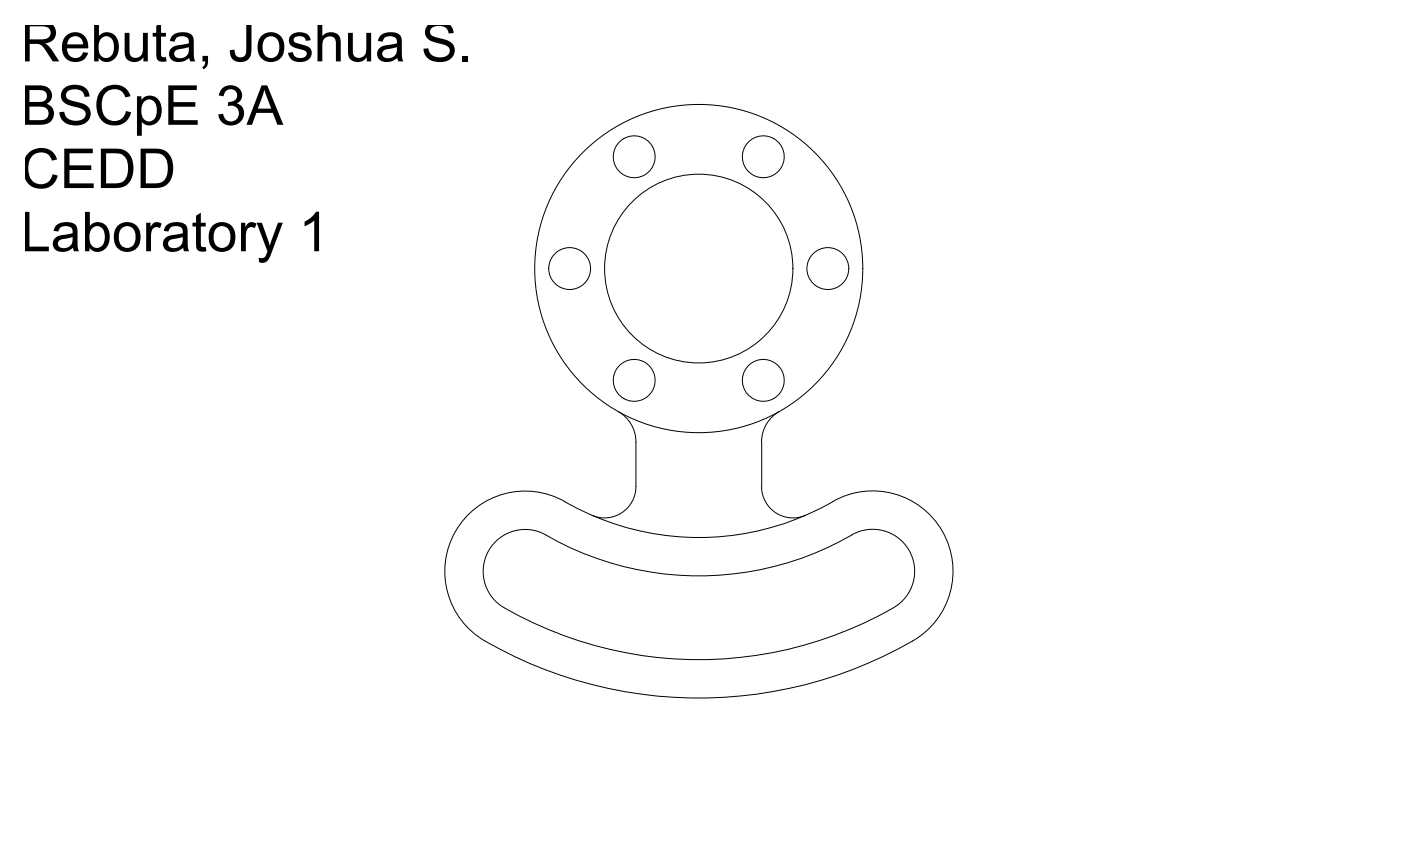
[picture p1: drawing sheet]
<svg xmlns="http://www.w3.org/2000/svg" width="356mm" height="216mm" viewBox="0 0 356 216" stroke-linecap="round" stroke-linejoin="round" font-family="sans-serif">
<!-- layer: 0 -->
<g fill="none" stroke="#000" stroke-width=".25">
<path d="M156.9 104.4a8.9 8.9 0 0 1 4.5 7.7v11.3a8 8 0 0 1-11.1 7.3M193.3 112.1v11.3M197.8 104.4a8.9 8.9 0 0 0-4.5 7.7M138.6 135.7a10.6 10.6 0 0 0-14.6 4 10.6 10.6 0 0 0 4 14.5 99.3 99.3 0 0 0 98.8 0M143.4 127.3a20.4 20.4 0 0 0-27.8 7.5 20.4 20.4 0 0 0 7.5 27.9M193.3 123.4a8 8 0 0 0 11.1 7.3M211.4 127.3a20.4 20.4 0 0 1 27.8 7.5 20.4 20.4 0 0 1-7.5 27.8 109 109 0 0 1-108.5 .1M211.4 127.3a68.2 68.2 0 0 1-68 0M216.2 135.7a10.6 10.6 0 0 1 14.5 3.9 10.6 10.6 0 0 1-3.9 14.6M216.2 135.7a77.8 77.8 0 0 1-77.6 .1"/>
<circle cx="161" cy="39.8" r="5.3"/>
<circle cx="193.7" cy="39.8" r="5.3"/>
<circle cx="144.6" cy="68.1" r="5.3"/>
<circle cx="177.3" cy="68.1" r="23.9"/>
<circle cx="177.4" cy="68.1" r="41.6"/>
<circle cx="210.1" cy="68.1" r="5.3"/>
<circle cx="161" cy="96.5" r="5.3"/>
<circle cx="193.7" cy="96.5" r="5.3"/>
</g>
<g font-size="14">
<text x="5.1" y="15.6">Rebuta, Joshua S.</text>
<text x="5.1" y="31.7">BSCpE 3A</text>
<text x="5.1" y="47.7">CEDD</text>
<text x="5.1" y="63.8">Laboratory 1</text>
</g>
</svg>
